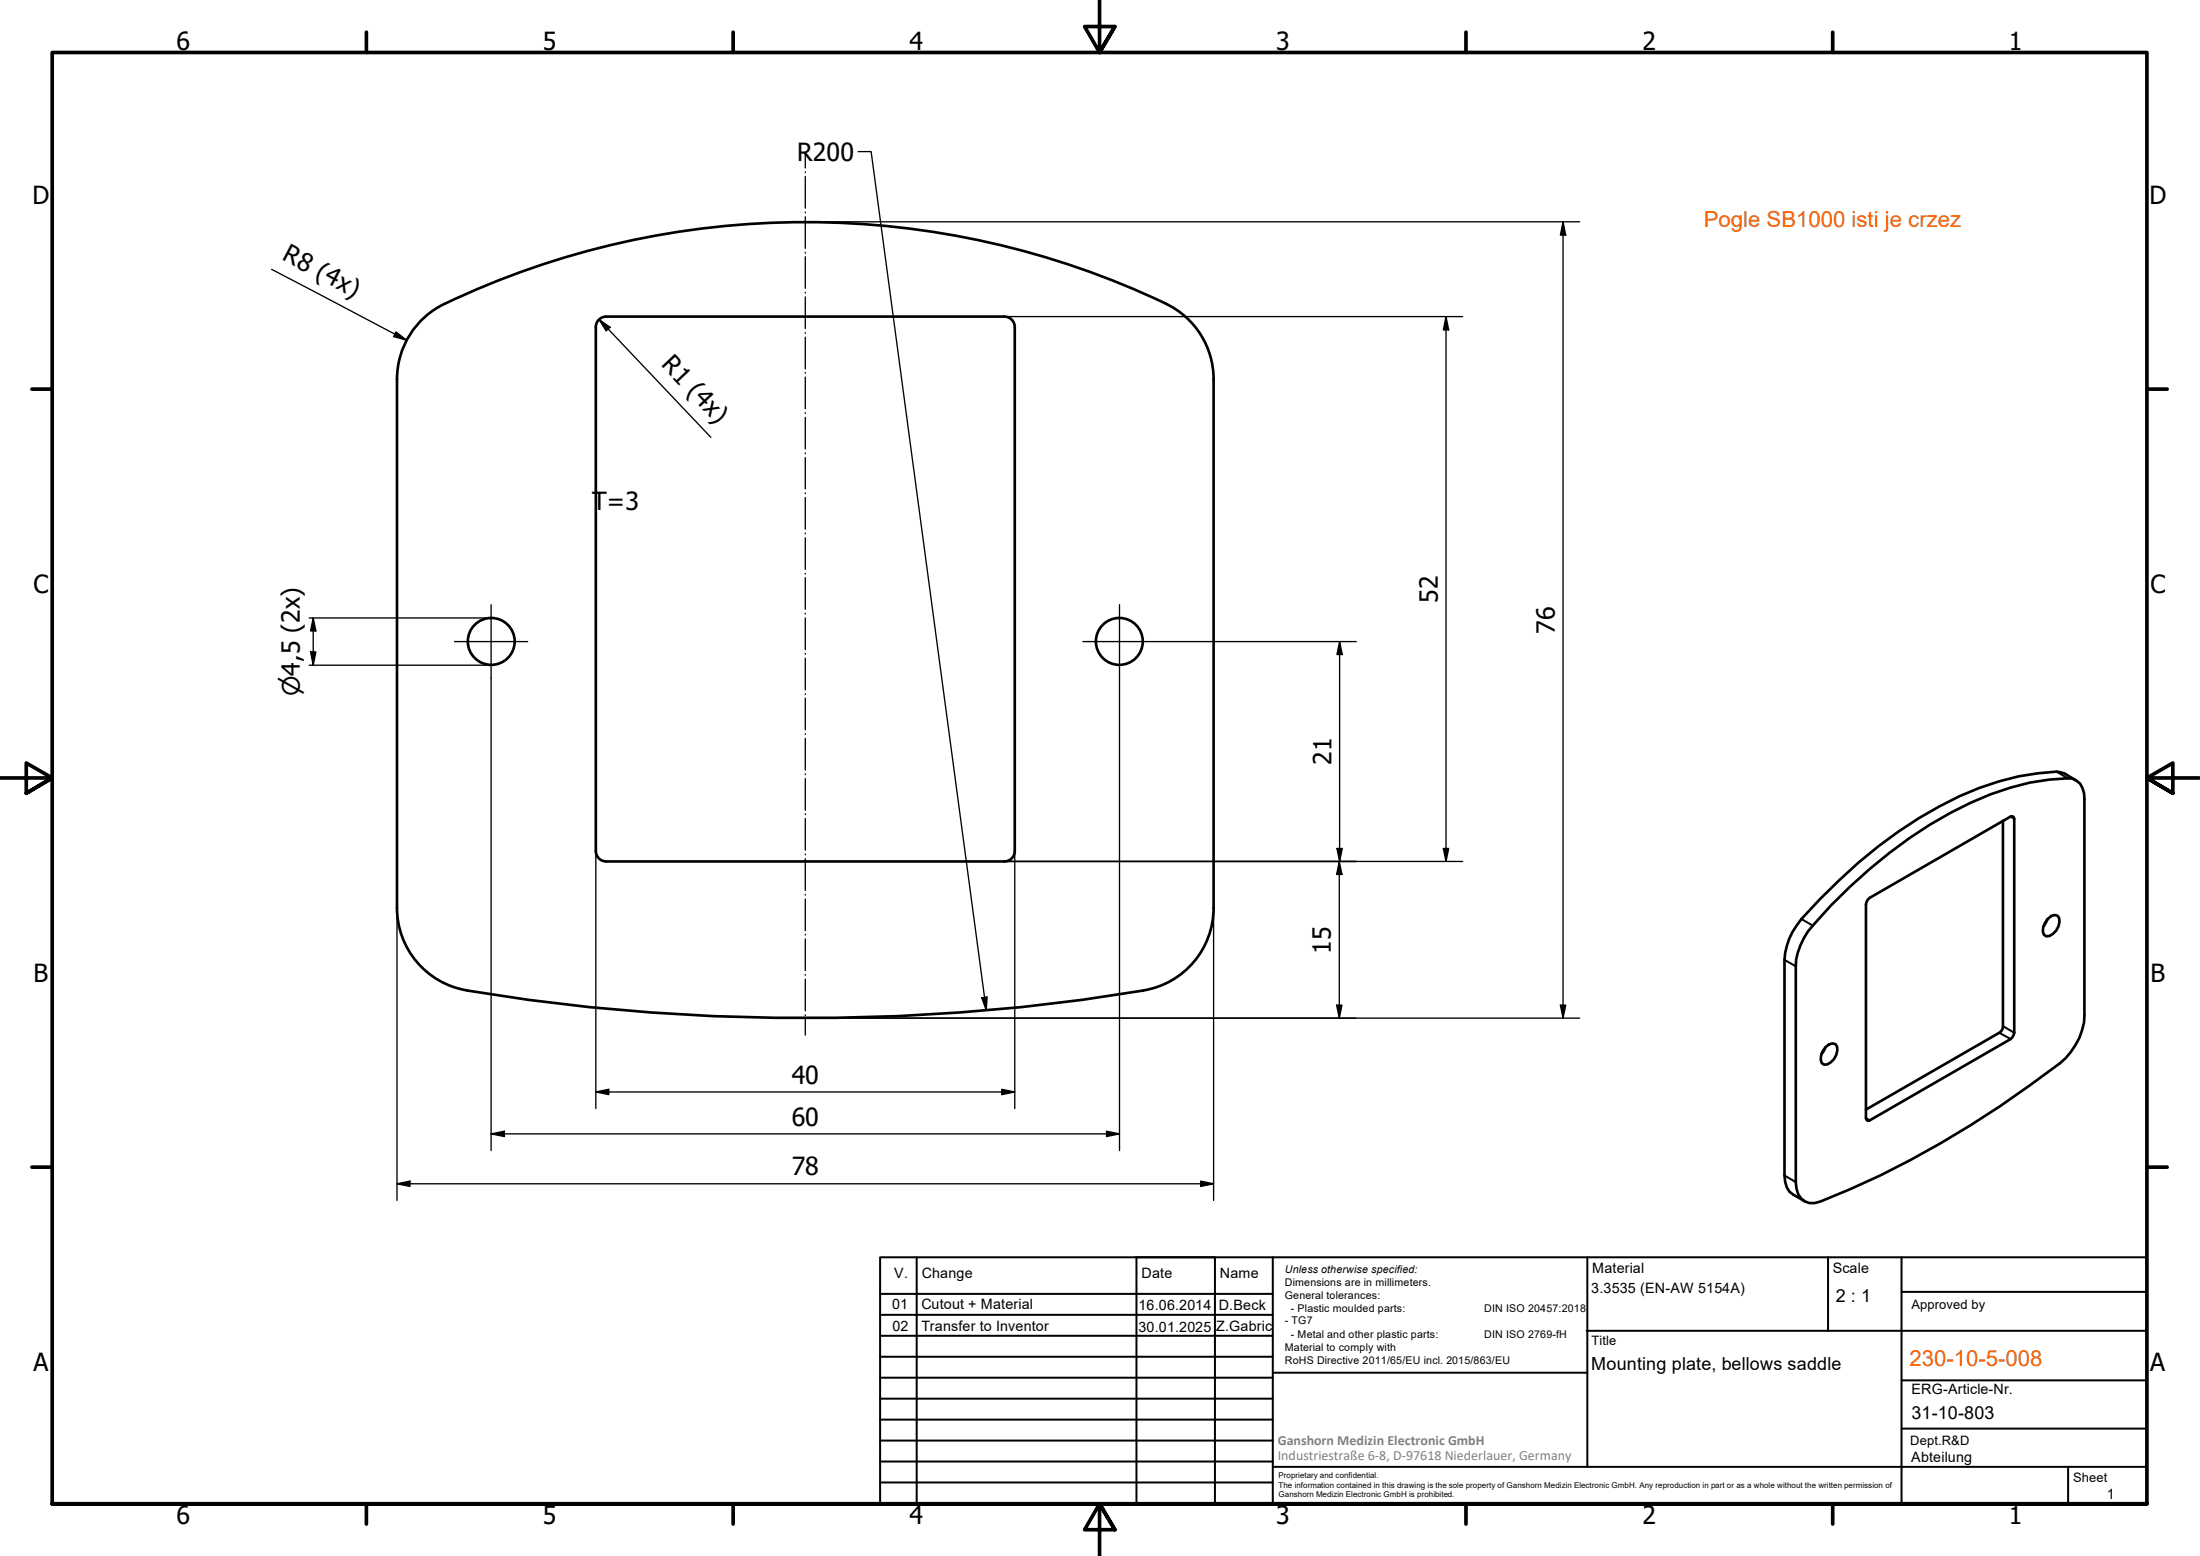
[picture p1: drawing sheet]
<svg xmlns="http://www.w3.org/2000/svg" width="420mm" height="297mm" viewBox="0 0 420 297" stroke-linecap="round" stroke-linejoin="round" font-family="sans-serif">
<!-- layer: Visible (ISO) -->
<g fill="none" stroke="#000" stroke-width=".51">
<path d="M84.9 58a16 16 0 0 0-9.1 14.4M85 58a160 160 0 0 1 137.7 0M222.7 58a16 16 0 0 1 9.1 14.4M75.8 72.4v100.9M115.8 60.4a2 2 0 0 0-2 2v100.1M115.8 60.4h76a2 2 0 0 1 2 2v100.1M231.8 72.4v100.9M382.5 156.7v39.7l-.7 .8-25.4 14.6M396.4 149l-2.1-1.3-1.6-.4a51.2 51.2 0 0 0-22.4 6.7 95.4 95.4 0 0 0-27.1 22.6 12.2 12.2 0 0 0-2.4 6.6v41.2a3.9 3.9 0 0 0 1.7 3.7l2.1 1.2M75.8 173.3a16 16 0 0 0 13.4 15.8M113.8 162.5a2 2 0 0 0 2 2M193.8 162.5a2 2 0 0 1-2 2h-76"/>
<path d="M231.8 173.3a16 16 0 0 1-13.4 15.8 399.8 399.8 0 0 1-129.2 0M349.7 172.8a87.5 87.5 0 0 1 30.5-21.2 41.1 41.1 0 0 1 15.6-3 3.2 3.2 0 0 1 2.2 2.8l.1 42.4a12.2 12.2 0 0 1-4.7 9.2 190.8 190.8 0 0 1-45.7 26.3 3.1 3.1 0 0 1-4.6-2.4l-.1-1.2v-41.2a12.5 12.5 0 0 1 3.2-7.8zM356.7 171.7l27.3-15.8 .3-.1 .3 .1 .1 .4v40.9l-.1 .4-.6 .8-27.3 15.6-.3-.5v-40.9zM391 175.4l-.7 1.4M391.1 175.4l.6-.5 .7-.2 .5 .1a2.48 2.48 0 0 1-.9 3.5l-.6 .4h-.6l-.5-.3a2.72 2.72 0 0 1 .8-3zM348.6 199.9l-.7 1.3M348.7 199.9l.6-.5 .6-.2 .6 .1a2.47 2.47 0 0 1-.9 3.5l-.6 .4h-.6l-.5-.3a2.85 2.85 0 0 1 .8-3z"/>
<circle cx="93.8" cy="122.4" r="4.5"/>
<circle cx="213.8" cy="122.4" r="4.5"/>
</g>
<!-- layer: Visible Narrow (ISO) -->
<path d="M384 155.9l.7 .4M392.7 147.3l2.2 1.3M344 175.4l2.2 1.3M340.8 183.2l2.2 1.3M381.8 197.2l2.2 1.2M382.5 195.9l2.2 1.3M356.4 213.5l.7 .4M340.8 224.4l2.2 1.3" fill="none" stroke="#000" stroke-width=".38"/>
<!-- layer: Border (ISO) -->
<g fill="none" stroke="#000" stroke-width=".7">
<path d="M70 6.1v3.9M140 6.1v3.9M210 0v10l-2.9-4.9h5.8l-2.9 4.9 2.9-4.9M280 6.1v3.9M350 6.1v3.9M6.1 74.3h3.9M410 74.3h3.9M0 148.5h10l-5-2.8v5.7l5-2.9-5 2.9M420 148.5h-10l5-2.8v5.7l-5-2.9 5 2.9M6.1 222.8h3.9M410 222.8h3.9M10 287.1v-277.1h400v277.1h-400h400"/>
<path d="M70 287.1v3.8M140 287.1v3.8M212.9 292l-2.9-4.9 2.9 4.9h-5.8l2.9-4.9v9.9M280 287.1v3.8M350 287.1v3.8"/>
</g>
<!-- layer: TitleBlock -->
<g fill="none" stroke="#000" stroke-width=".38">
<path d="M168.1 251h75M168.1 247h75M168.1 255h75M168.1 259h75M175.1 240v47M216.9 240h15M217 240v47M232 240v47M243.1 240.1v46.9h-75v-47h241.9v47.1h-167M303 254h107M303.1 240v40M349.1 240v14"/>
<path d="M363.2 240v47.1M363.2 246.6h46.8M168.1 271h75M168.1 263h75M168.1 267h75M168.1 275h75M168.1 279h75M243.1 262.1h60M363.2 272.7h46.8M363.2 263.5h46.8M168.1 283h75M216.9 287h15"/>
<path d="M243.1 280h166.9M395 280.1v7"/>
</g>
<!-- layer: Sketch Geometry (ISO) -->
<g fill="none" stroke="#000" stroke-width=".25">
<path d="M153.8 29.1v3M153.8 32.8v.1M153.8 33.7v6M153.8 40.5v.1M153.8 41.4v6M153.8 48.2v.1M153.8 49v6M153.8 55.8v.1M153.8 56.7v6M153.8 63.5v.1M153.8 64.4v6M153.8 71.1v.1"/>
<path d="M153.8 72v6M153.8 78.8v.1M153.8 79.7v6M153.8 86.5v.1M153.8 87.4v5.9M153.8 94.1v.1M153.8 95v6M153.8 101.8v.1M153.8 102.7v6M153.8 109.5v.1M153.8 110.3v6M153.8 117.1v.1"/>
<path d="M153.8 118v6M153.8 124.8v.1M153.8 125.7v6M153.8 132.4v.2M153.8 133.3v6M153.8 140.1v.1M153.8 141v6M153.8 147.8v.1M153.8 148.6v6.1M153.8 155.4v.1M153.8 156.3v6M153.8 163.1v.1"/>
<path d="M153.8 163.9v6.1M153.8 170.7v.2M153.8 171.6v6.1M153.8 178.4v.1M153.8 179.2v6.1M153.8 186v.2M153.8 186.9v6.1M153.8 193.7v.2M153.8 194.5v3.1"/>
</g>
<!-- layer: Dimension (ISO) -->
<g fill="none" stroke="#000" stroke-width=".25">
<path d="M51.9 51.4l25.8 13.5M153.8 42.3h147.9M298.5 42.3v152.1M298.5 42.3l.5 2.6h-1zM75.6 63.4l2.1 1.5-2.5-.7zM114.4 61l2.1 1.5-.7 .7zM114.4 61l21.4 22.5M191.8 60.4h87.5M276.2 60.4v104.1M276.2 60.4l.5 2.6h-1zM59.1 118h34.6M59.8 118v9"/>
<path d="M59.8 118l.5 2.4h-1zM59.1 127h34.6M59.3 124.4h1l-.5 2.6zM93.8 129.5v90.1M213.8 129.5v90.1M220.8 122.5h38.2M255.8 122.5v42M255.8 122.5l.5 2.5h-1zM75.8 173.3v55.9M113.8 162.5v49.1M191.8 164.5h87.5M193.8 162.5v49.1"/>
<path d="M231.8 173.3v55.9M255.3 162h1l-.5 2.5zM255.8 164.5v29.9M255.8 164.5l.5 2.4h-1zM275.7 162h1l-.5 2.5zM153.8 194.4h147.9M255.3 191.9h1l-.5 2.5zM298 191.9h1l-.5 2.5zM93.8 216.5l2.5-.6v1.1zM93.8 216.5h120M113.8 208.5l2.5-.6v1.1zM113.8 208.5h80"/>
<path d="M191.3 207.9l2.5 .6-2.5 .5zM211.3 215.9l2.5 .6-2.5 .5zM75.8 226l2.5-.5v1zM75.8 226h156M229.3 225.5l2.5 .5-2.5 .5z"/>
</g>
<g fill="#000">
<path d="M298.5 42.3l.5 2.6h-1zM75.6 63.4l2.1 1.5-2.5-.7zM114.4 61l2.1 1.5-.7 .7zM276.2 60.4l.5 2.6h-1zM59.3 124.4h1l-.5 2.6zM59.8 118l.5 2.4h-1zM255.8 122.5l.5 2.5h-1zM255.3 162h1l-.5 2.5zM255.8 164.5l.5 2.4h-1zM275.7 162h1l-.5 2.5zM255.3 191.9h1l-.5 2.5zM298 191.9h1l-.5 2.5z"/>
<path d="M93.8 216.5l2.5-.6v1.1zM113.8 208.5l2.5-.6v1.1zM191.3 207.9l2.5 .6-2.5 .5zM211.3 215.9l2.5 .6-2.5 .5zM75.8 226l2.5-.5v1zM229.3 225.5l2.5 .5-2.5 .5z"/>
</g>
<!-- layer: Center Mark (ISO) -->
<path d="M93.8 115.4v14.1M213.8 115.4v14.1M86.8 122.5h14M206.8 122.5h14" fill="none" stroke="#000" stroke-width=".25"/>
<!-- layer: Symbol (ISO) -->
<path d="M163.9 28.9h2.5l21.9 163.9M187.5 190.5l1-.2-.2 2.5z" fill="none" stroke="#000" stroke-width=".25"/>
<path d="M187.5 190.5l1-.2-.2 2.5z" fill="#000"/>
<g font-size="4.8">
<text x="33.7" y="9.6">6</text>
<text x="103.7" y="9.6">5</text>
<text x="173.7" y="9.6">4</text>
<text x="243.7" y="9.6">3</text>
<text x="313.7" y="9.6">2</text>
<text x="383.7" y="9.6">1</text>
<text x="152.3" y="30.7">R200</text>
<text x="6.2" y="38.9">D</text>
<text x="410.5" y="38.9">D</text>
<text x="53.7" y="49.5" transform="rotate(28 53.7 49.5)">R8 (4x)</text>
<text x="126.2" y="69.7" transform="rotate(47 126.2 69.7)">R1 (4x)</text>
<text x="113.1" y="97.3">T=3</text>
<text x="6.4" y="113.1">C</text>
<text x="410.7" y="113.1">C</text>
<text x="274.6" y="115.1" transform="rotate(-90 274.6 115.1)">52</text>
<text x="296.9" y="121" transform="rotate(-90 296.9 121)">76</text>
<text x="254.3" y="146.1" transform="rotate(-90 254.3 146.1)">21</text>
<text x="254.2" y="182" transform="rotate(-90 254.2 182)">15</text>
<text x="6.4" y="187.4">B</text>
<text x="410.7" y="187.4">B</text>
<text x="151.2" y="206.9">40</text>
<text x="151.2" y="214.9">60</text>
<text x="151.2" y="224.4">78</text>
<text x="6.4" y="261.7">A</text>
<text x="410.7" y="261.7">A</text>
<text x="33.7" y="290.9">6</text>
<text x="103.7" y="290.9">5</text>
<text x="173.7" y="290.9">4</text>
<text x="243.7" y="290.9">3</text>
<text x="313.7" y="290.9">2</text>
<text x="383.7" y="290.9">1</text>
</g>
<text font-size="4.6" x="57.3" y="132.9" transform="rotate(-90 57.3 132.9)">⌀4,5 (2x)</text>
<g font-size="4.2" fill="#ff6200">
<text x="325.4" y="43.4">Pogle SB1000 isti je crzez</text>
<text x="364.7" y="260.8">230-10-5-008</text>
</g>
<g font-size="3.4">
<text x="350.6" y="248.5">2 : 1</text>
<text x="303.9" y="261.6">Mounting plate, bellows saddle</text>
<text x="365.1" y="270.9">31-10-803</text>
</g>
<g font-size="2.7">
<text x="170.8" y="244">V.</text>
<text x="176" y="244">Change</text>
<text x="218" y="244">Date</text>
<text x="233" y="244">Name</text>
<text x="304.1" y="243">Material</text>
<text x="350" y="243.1">Scale</text>
<text x="170.4" y="249.9">01</text>
<text x="176" y="249.9">Cutout + Material</text>
<text x="217.4" y="250">16.06.2014</text>
<text x="232.8" y="250">D.Beck</text>
<text x="303.9" y="246.8">3.3535 (EN-AW 5154A)</text>
<text x="170.4" y="254">02</text>
<text x="176" y="254">Transfer to Inventor</text>
<text x="217.4" y="254.2">30.01.2025</text>
<text x="232.3" y="254">Z.Gabric</text>
<text x="365.1" y="266.1">ERG-Article-Nr.</text>
<text x="365" y="279">Abteilung</text>
<text x="402.3" y="286.2">1</text>
</g>
<g font-size="2.7" fill="#808080">
<text x="244" y="275.8">Ganshorn Medizin Electronic GmbH</text>
<text x="244" y="278.7">Industriestraße 6-8, D-97618 Niederlauer, Germany</text>
</g>
<g font-size="2.5">
<text x="365.1" y="249.9">Approved by</text>
<text x="304" y="256.8">Title</text>
<text x="364.8" y="275.8">Dept.R&amp;D</text>
<text x="395.9" y="282.9">Sheet</text>
</g>
<g font-size="2">
<text x="245.4" y="242.9">Unless otherwise specified:</text>
<text x="245.4" y="245.4">Dimensions are in millimeters.</text>
<text x="245.4" y="247.9">General tolerances:</text>
<text x="246.5" y="250.4">- Plastic moulded parts:</text>
<text x="283.5" y="250.4">DIN ISO 20457:2018</text>
<text x="245.4" y="252.8">- TG7</text>
<text x="245.4" y="257.9">Material to comply with</text>
<text x="246.5" y="255.4">- Metal and other plastic parts:</text>
<text x="283.5" y="255.4">DIN ISO 2769-fH</text>
<text x="245.4" y="260.3">RoHS Directive 2011/65/EU incl. 2015/863/EU</text>
</g>
<g font-size="1.5">
<text x="244.2" y="282.2">Proprietary and confidential.</text>
<text x="244.2" y="284">The information contained in this drawing is the sole property of Ganshorn Medizin Electronic GmbH. Any reproduction in part or as a whole without the written permission of</text>
<text x="244.2" y="285.8">Ganshorn Medizin Electronic GmbH is prohibited.</text>
</g>
</svg>
